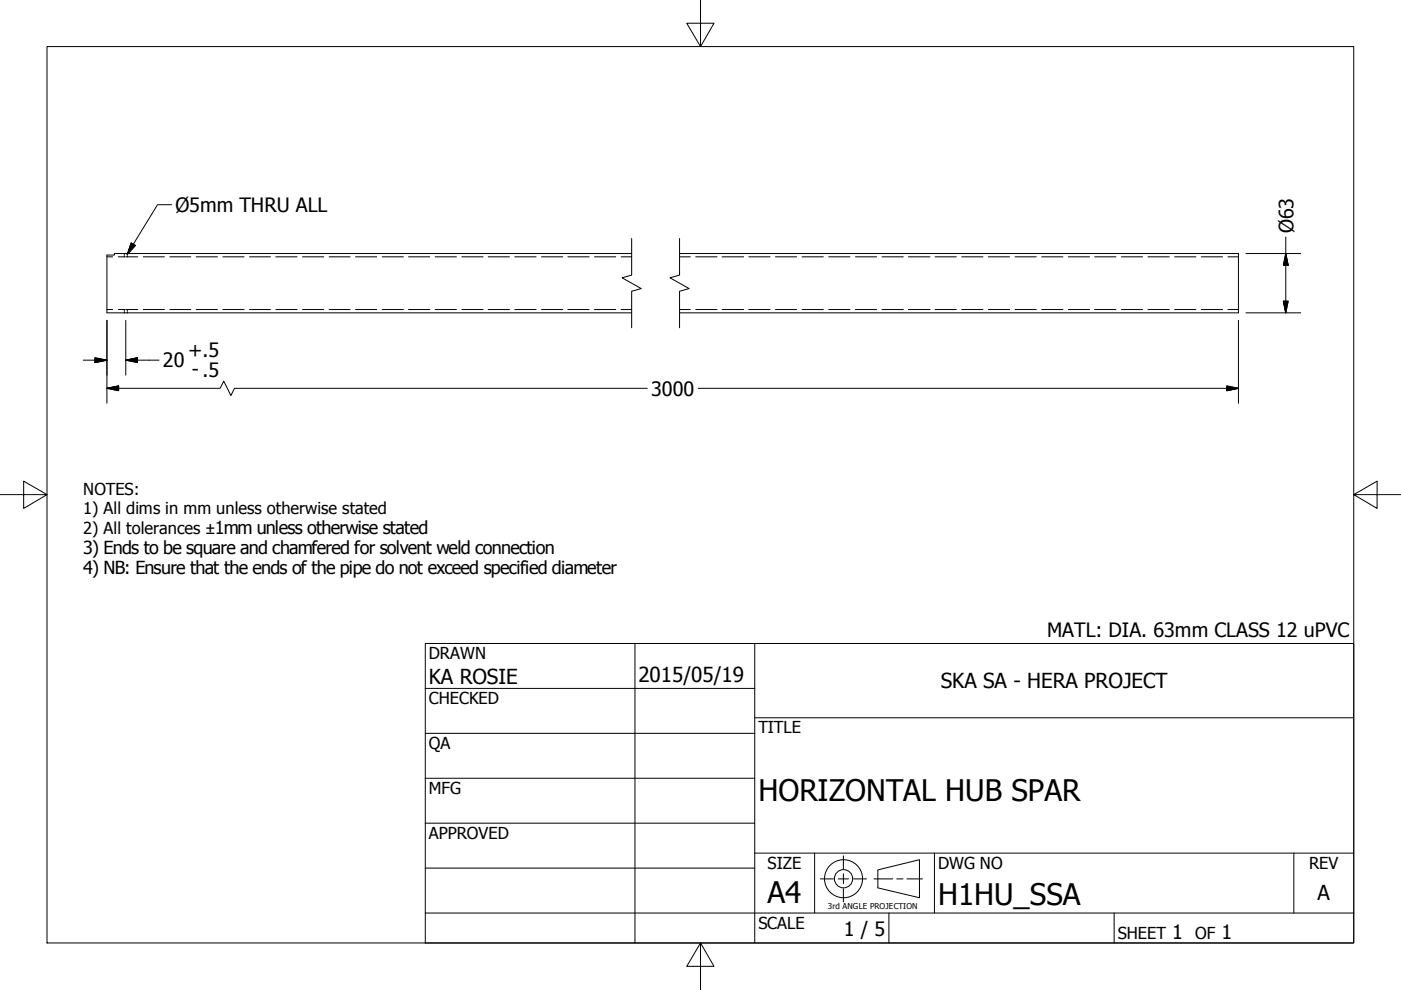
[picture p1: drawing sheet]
<svg xmlns="http://www.w3.org/2000/svg" width="297mm" height="210mm" viewBox="0 0 297 210" stroke-linecap="round" stroke-linejoin="round" font-family="sans-serif">
<!-- layer: Visible (ANSI) -->
<path d="M133.9 53.8h-109.6v.3h-1.6v12.2h111.2M144.1 53.8h118.5v12.5h-118.5" fill="none" stroke="#000" stroke-width=".21"/>
<!-- layer: Hidden (ANSI) -->
<g fill="none" stroke="#000" stroke-width=".21">
<path d="M22.7 54.5h1.2M25.1 54.5h1.3M26.4 54.5h.1M26.4 53.8v.2M26.4 54.2v.3M26.7 54.5h.3M27 54.5h2.2M27 53.8v.2M27 54.2v.3M30.4 54.5h4.5M36 54.5h4.4M41.6 54.5h4.5"/>
<path d="M47.2 54.5h4.6M52.9 54.5h4.4M58.5 54.5h4.5M64.1 54.5h4.5M69.8 54.5h4.4M75.4 54.5h4.5M81 54.5h4.5M86.6 54.5h4.5M92.3 54.5h4.5M97.9 54.5h4.5M103.5 54.5h4.5M109.2 54.5h4.5"/>
<path d="M114.8 54.5h4.5M120.4 54.5h4.5M126 54.5h4.6M131.7 54.5h2.2M144.1 54.5h2.3M147.5 54.5h4.5M153.1 54.5h4.6M158.7 54.5h4.6M164.4 54.5h4.5M170.1 54.5h4.5M175.7 54.5h4.5M181.4 54.5h4.5"/>
<path d="M187 54.5h4.5M192.6 54.5h4.6M198.2 54.5h4.6M203.9 54.5h4.5M209.5 54.5h4.6M215.2 54.5h4.5M220.9 54.5h4.5M226.5 54.5h4.5M232.1 54.5h4.5M237.7 54.5h4.6M243.4 54.5h4.5M249 54.5h4.6"/>
<path d="M254.7 54.5h4.5M260.3 54.5h2.3M22.7 65.6h1.2M25.1 65.6h1.3M26.4 65.6h.1M26.4 65.6v.3M26.4 66.1v.2M26.7 65.6h.3M27 65.6h2.2M27 65.6v.3M27 66.1v.2M30.4 65.6h4.5"/>
<path d="M36 65.6h4.4M41.6 65.6h4.5M47.2 65.6h4.6M52.9 65.6h4.4M58.5 65.6h4.5M64.1 65.6h4.5M69.8 65.6h4.4M75.4 65.6h4.5M81 65.6h4.5M86.6 65.6h4.5M92.3 65.6h4.5M97.9 65.6h4.5"/>
<path d="M103.5 65.6h4.5M109.2 65.6h4.5M114.8 65.6h4.5M120.4 65.6h4.5M126 65.6h4.6M131.7 65.6h2.2M144.1 65.6h2.3M147.5 65.6h4.5M153.1 65.6h4.6M158.7 65.6h4.6M164.4 65.6h4.5M170.1 65.6h4.5"/>
<path d="M175.7 65.6h4.5M181.4 65.6h4.5M187 65.6h4.5M192.6 65.6h4.6M198.2 65.6h4.6M203.9 65.6h4.5M209.5 65.6h4.6M215.2 65.6h4.5M220.9 65.6h4.5M226.5 65.6h4.5M232.1 65.6h4.5M237.7 65.6h4.6"/>
<path d="M243.4 65.6h4.5M249 65.6h4.6M254.7 65.6h4.5M260.3 65.6h2.3"/>
</g>
<!-- layer: Break Line (ANSI) -->
<path d="M133.9 50.6v7.7l-2 .6 4.1 2.3-2.1 .6v7.7M144.1 50.6v7.7l-2.1 .6 4.1 2.3-2 .6v7.7" fill="none" stroke="#000" stroke-width=".21"/>
<!-- layer: Border (ANSI) -->
<path d="M148.5 -.1v10l-2.9-5h5.8l-2.9 5M10 9.9h277v190h-277zM0 104.9h10l-5-2.9v5.8l5-2.9M287 104.9l5 2.9v-5.8l-5 2.9h10M148.5 199.9l2.9 5h-5.8l2.9-5v10" fill="none" stroke="#000" stroke-width=".21"/>
<!-- layer: Title (ANSI) -->
<g fill="none" stroke="#000" stroke-width=".21">
<path d="M90.2 136.4h196.8v63.5h-196.8zM134.6 136.4v63.5M160 136.4v63.5M90.2 146h69.8M90.2 155.5h69.8M160 152.2h127M90.2 165h69.8M90.2 174.5h69.8M90.2 193.6h196.8M90.2 184.1h69.8M160 180.9h127M172.7 180.9v12.7"/>
<path d="M188.5 193.6v6.3M198.1 180.9v12.7M236.2 193.6v6.3M274.3 180.9v12.7"/>
</g>
<!-- layer: Dimension (ANSI) -->
<g fill="none" stroke="#000" stroke-width=".21">
<path d="M264.2 53.8h11.6M272.6 53.8l.5 2.4h-1zM272.6 50.3v16M17.7 76.4h5M20.1 75.9l2.6 .5-2.6 .5zM22.7 67.9v17.6M26.7 76.4l2.4-.5v1zM26.7 76.4h7M26.7 67.9v11.6M262.6 67.9v17.6M264.2 66.3h11.6M272.1 63.9h1l-.5 2.4z"/>
<path d="M22.7 82.3l2.4-.5v1zM22.7 82.3h24l.7-1.5 1.6 3.1 .7-1.6h87.5M148 82.3h114.6M260.1 81.8l2.5 .5-2.5 .5z"/>
</g>
<path d="M272.6 53.8l.5 2.4zM272.6 53.8l.5 2.4h-1zM20.1 76.9l2.6-.5zM20.1 75.9l2.6 .5-2.6 .5zM26.7 76.4l2.4-.5zM26.7 76.4l2.4-.5v1zM272.1 63.9l.5 2.4zM272.1 63.9h1l-.5 2.4zM22.7 82.3l2.4-.5zM22.7 82.3l2.4-.5v1zM260.1 82.8l2.5-.5zM260.1 81.8l2.5 .5-2.5 .5z" fill="#000" stroke="#000" stroke-width=".21"/>
<!-- layer: Symbol (ANSI) -->
<path d="M27.8 51.5l.9 .5-1.7 1.9zM36.4 43.4h-3l-6.4 10.5" fill="none" stroke="#000" stroke-width=".21"/>
<path d="M27.8 51.5l-.8 2.4zM27.8 51.5l.9 .5-1.7 1.9z" fill="#000" stroke="#000" stroke-width=".21"/>
<!-- layer: Sketch Geometry (ANSI) -->
<g fill="none" stroke="#000" stroke-width=".21">
<path d="M173.9 186.3h2.8M177.7 186.3h2.2M178.8 181.5v2.7M178.8 185.3v2.1M178.8 188.4v2.8M181 186.3h2.7M185.3 186.3h4M186.1 184.4l8.8-2.1v8l-8.8-2.1zM190.1 186.3h1.4M192.3 186.3h3.3"/>
<circle cx="178.8" cy="186.3" r="4"/>
<circle cx="178.8" cy="186.3" r="1.94"/>
</g>
<g font-size="6.3">
<text x="160.8" y="169.8">HORIZONTAL HUB SPAR</text>
<text x="162.8" y="191.4">A4</text>
<text x="198.9" y="191.9">H1HU_SSA</text>
</g>
<g font-size="4.4">
<text x="90.9" y="145.1">KA ROSIE</text>
<text x="135.4" y="144.5">2015/05/19</text>
<text x="199.5" y="145.9">SKA SA - HERA PROJECT</text>
<text x="279.3" y="190.7">A</text>
</g>
<g font-size="4.2">
<text x="37.2" y="44.9">Ø5mm THRU ALL</text>
<text x="274.3" y="49.4" transform="rotate(-90 274.3 49.4)">Ø63</text>
<text x="34.5" y="77.9">20</text>
<text x="39.9" y="75.6">+.5</text>
<text x="40.6" y="79.8">- .5</text>
<text x="138" y="83.9">3000</text>
<text x="222" y="135">MATL: DIA. 63mm CLASS 12 uPVC</text>
<text x="178.9" y="198.5">1 / 5</text>
<text x="248.5" y="199.1">1</text>
<text x="259" y="199.1">1</text>
</g>
<g font-size="3.8">
<text x="17.7" y="117.4">3) Ends to be square and chamfered for solvent weld connection</text>
<text x="17.7" y="121.6">4) NB: Ensure that the ends of the pipe do not exceed specified diameter</text>
</g>
<g font-size="3.5">
<text x="17.7" y="104.9">NOTES:</text>
<text x="17.7" y="109.1">1) All dims in mm unless otherwise stated</text>
<text x="17.7" y="113.2">2) All tolerances ±1mm unless otherwise stated</text>
<text x="90.9" y="139.7">DRAWN</text>
<text x="90.9" y="149.3">CHECKED</text>
<text x="160.8" y="155.5">TITLE</text>
<text x="90.9" y="158.8">QA</text>
<text x="90.9" y="168.3">MFG</text>
<text x="90.9" y="177.8">APPROVED</text>
<text x="162.8" y="184.2">SIZE</text>
<text x="198.9" y="184.2">DWG NO</text>
<text x="277.6" y="184.2">REV</text>
<text x="160.8" y="196.9">SCALE</text>
<text x="237" y="199.1">SHEET</text>
<text x="253.4" y="199.1">OF</text>
</g>
<text font-size="1.7" x="175.5" y="192.8">3rd ANGLE PROJECTION</text>
</svg>
